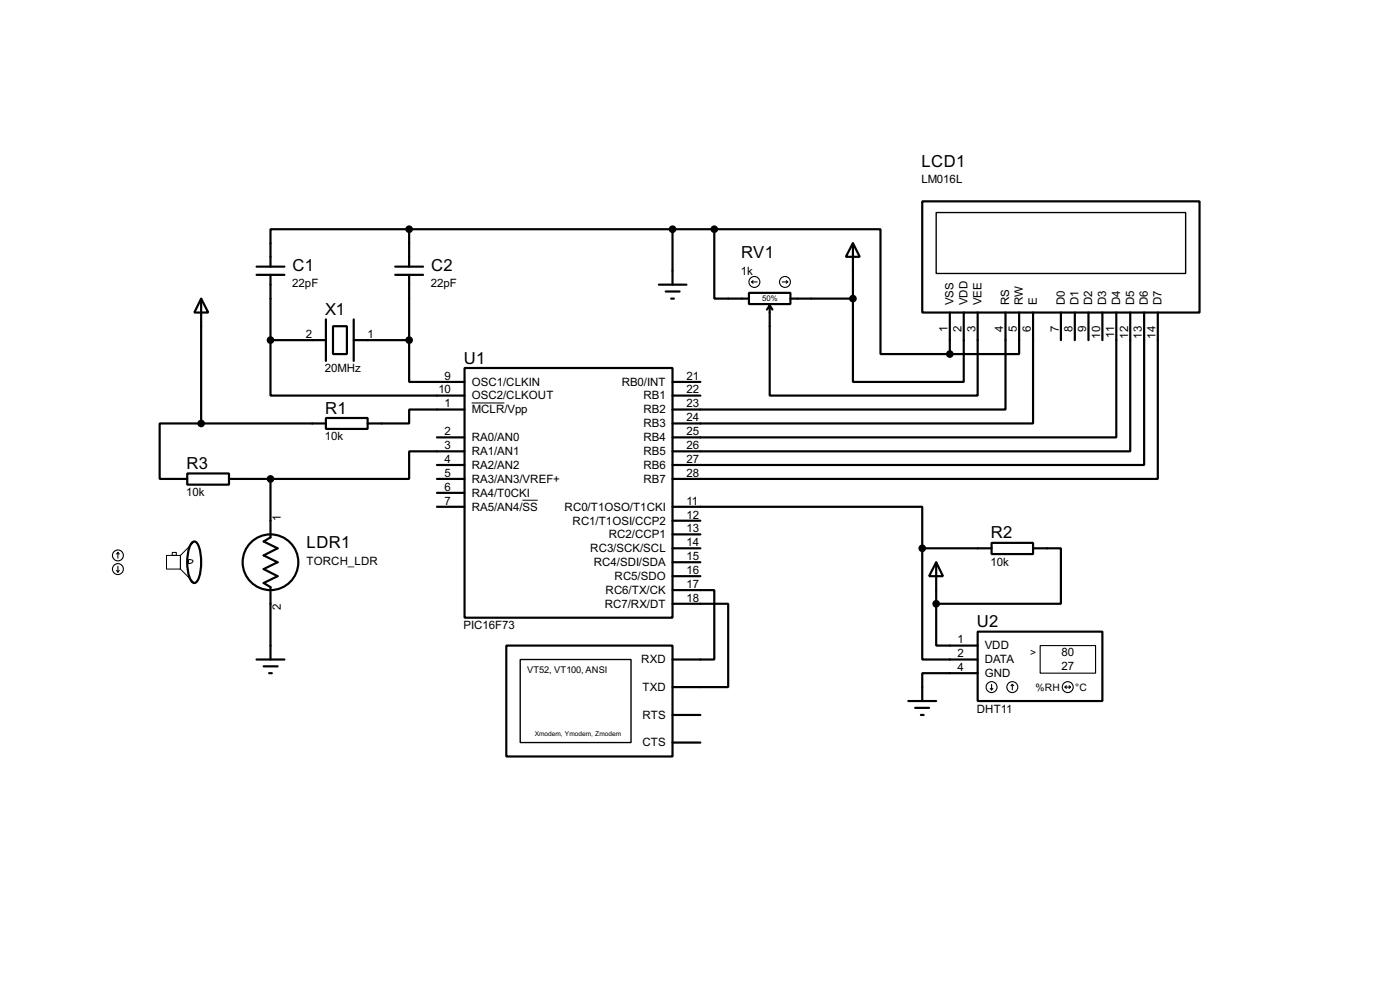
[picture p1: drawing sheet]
<svg xmlns="http://www.w3.org/2000/svg" width="256mm" height="180mm" viewBox="0 0 256 180" stroke-linecap="round" stroke-linejoin="round" font-family="sans-serif">
<g fill="none" stroke="#000" stroke-width=".4">
<path d="M169 36.9h50.8v20.3h-50.8zM36.9 54.7l1.3 2.5h-2.6zM36.9 54.7v22.8M47 50.3h5.1M47 48.8h5.1M49.6 50.3v12M59.7 58.5v7.6M61 59.7h2.6v5.1h-2.6zM64.8 58.5v7.6M72.4 50.3h5.1M72.4 48.8h5.1M75 42h-25.4v6.8"/>
<path d="M75 42v6.8M75 50.3v12M75 42h55.9M120.7 52.1h5.1M122 53.4h2.5M123 54.7h.5M123.2 42v10.1M130.9 42h30.4v22.8h12.7M130.9 42v12.7h6.3M137.2 53.6h7.6v2.1h-7.6zM141 55.9v16.5h38.1v-15.2M141 55.9l-.5 .8"/>
<path d="M141 55.9l.5 .8M144.8 54.7h11.5M156.3 44.5l1.2 2.5h-2.5zM156.3 54.7v15.2h20.3v-12.7M156.3 44.5v10.2M174 57.2v7.6M184.2 57.2v17.8h-61M186.7 57.2v7.6h-12.7M189.3 57.2v20.3h-66.1M194.4 57.2v5.1M196.9 57.2v5.1M199.4 57.2v5.1"/>
<path d="M202 57.2v5.1M204.5 57.2v22.9h-81.3M207.1 57.2v25.4h-83.9M209.6 57.2v27.9h-86.4M212.1 57.2v30.5h-88.9M36.9 77.5h-7.6v10.2h5M36.9 77.5h22.8M49.6 62.3v10.1h35.5M49.6 62.3h10.1M59.7 76.5h7.7v2h-7.7zM64.8 62.3h10.2M75 62.3v7.6h10.1"/>
<path d="M85.1 67.4h38.1v45.7h-38.1zM85.1 75h-10.1v2.5h-7.6M123.2 69.9h5.1M123.2 72.4h5.1M34.3 86.7h7.7v2h-7.7zM35.3 99.2l.3-.1a1.56 1.56 0 0 1 1 1.4 9 9 0 0 1-.4 5.8l-.6 .4a1.6 1.6 0 0 1-1-1.4 8.6 8.6 0 0 1 .4-5.8zM42 87.7h7.6M49.6 87.7v10.7l-1.3 .7 2.6 1.3-2.6 1.3 2.6 1.2-2.6 1.3 2.6 1.3-2.6 1.2 1.3 .8v13.2M80.1 87.7h5M80.1 80.1h5M80.1 85.1h5M80.1 90.2h5"/>
<path d="M80.1 92.8h5M85.1 82.6h-10.1v5.1h-25.4M123.2 92.8h45.8v7.6M123.2 95.3h5.1M123.2 97.8h5.1M181.7 99.4h7.6v2h-7.6zM92.8 118.2h30.4v20.3h-30.4zM123.2 108h7.7v12.7h-7.7M123.2 110.5h10.2v15.3h-10.2M123.2 100.4h5.1M123.2 105.5h5.1M123.2 102.9h5.1"/>
<path d="M169 100.4v20.3h10.1M169 100.4h12.7M171.5 102.9l1.3 2.6h-2.6zM171.5 110.5v7.7h7.6M171.5 102.9v7.6M179.1 115.6h22.9v12.7h-22.9zM189.3 100.4h5.1v10.1h-22.9M47 120.7h5.1M48.3 122h2.6M49.3 123.2h.5M123.2 130.9h5.1M123.2 135.9h5.1"/>
<path d="M166.4 128.3h5.1M167.7 129.6h2.5M168.7 130.9h.5M179.1 123.2h-10.1v5.1"/>
<circle cx="49.5" cy="102.9" r="5.1"/>
</g>
<path d="M86.4 73.8h6M35.3 99.2a5.2 5.2 0 0 0-1 3.7 5.2 5.2 0 0 0 1 3.7l.3 .1-2.5-2.5v-2.5l2.5-2.6zM95.7 91.6h2.8M30.5 101.7h2.6v2.5h-2.6zM31.6 101.1h.7v.6h-.7zM34.6 102.4l.6 .1 .2 .2a.68 .68 0 0 1-.8 .5z" fill="none" stroke="#000" stroke-width=".18"/>
<path d="M171.5 38.9h45.7v11.2h-45.7zM95.3 120.7h20.3v15.2h-20.3z" fill="none" stroke="#000" stroke-width=".25"/>
<g fill="#000" stroke="#000" stroke-width=".4">
<circle cx="74.9" cy="42" r=".5"/>
<circle cx="123.2" cy="42" r=".5"/>
<circle cx="130.8" cy="42" r=".5"/>
<circle cx="156.2" cy="54.7" r=".5"/>
<circle cx="36.8" cy="77.5" r=".5"/>
<circle cx="49.5" cy="62.3" r=".5"/>
<circle cx="74.9" cy="62.3" r=".5"/>
<circle cx="174" cy="64.8" r=".5"/>
<circle cx="49.5" cy="87.7" r=".5"/>
<circle cx="168.9" cy="100.4" r=".5"/>
<circle cx="171.5" cy="110.5" r=".5"/>
</g>
<g fill="none" stroke="#000" stroke-width=".2">
<path d="M137.7 51.6h1M137.7 51.6l.3 .3M138 51.4l-.3 .2M143.3 51.6h1M144.1 51.4l.2 .2M144.3 51.6l-.2 .3M21.4 104.4l.2 .3M21.6 101.1l-.2 .3M21.6 101.1l.3 .3M21.6 101.1v1.1M21.6 103.7v1M21.9 104.4l-.3 .3"/>
<path d="M190.6 118.2h10.1v5h-10.1zM181.4 126l.3 .3M181.7 125.3v1M181.9 126l-.2 .3M185.5 125.3l-.3 .2M185.5 125.3l.2 .2M185.5 125.3v1M195.1 125.8h1M195.1 125.8l.3 .2M195.4 125.5l-.3 .3M195.9 125.5l.2 .3M196.1 125.8l-.2 .2"/>
<circle cx="138.2" cy="51.6" r="1"/>
<circle cx="143.8" cy="51.6" r="1"/>
<circle cx="21.6" cy="101.7" r="1"/>
<circle cx="21.6" cy="104.2" r="1"/>
<circle cx="181.6" cy="125.8" r="1"/>
<circle cx="185.4" cy="125.8" r="1"/>
<circle cx="195.6" cy="125.8" r="1"/>
</g>
<g font-size="3.4">
<text x="168.8" y="30.5">LCD1</text>
<text x="135.8" y="47.3">RV1</text>
<text x="53.6" y="49.6">C1</text>
<text x="79" y="49.6">C2</text>
<text x="59.6" y="57.7">X1</text>
<text x="85" y="66.6">U1</text>
<text x="59.6" y="75.7">R1</text>
<text x="34.2" y="85.9">R3</text>
<text x="56.2" y="100.4">LDR1</text>
<text x="181.5" y="98.6">R2</text>
<text x="179" y="114.8">U2</text>
</g>
<g font-size="2.4">
<text x="168.8" y="33.5">LM016L</text>
<text x="53.6" y="52.6">22pF</text>
<text x="79" y="52.6">22pF</text>
<text x="135.7" y="50.3">1k</text>
<text x="174.7" y="55.9" transform="rotate(-90 174.7 55.9)">VSS</text>
<text x="177.3" y="55.9" transform="rotate(-90 177.3 55.9)">VDD</text>
<text x="179.8" y="55.9" transform="rotate(-90 179.8 55.9)">VEE</text>
<text x="184.9" y="55.9" transform="rotate(-90 184.9 55.9)">RS</text>
<text x="187.4" y="55.9" transform="rotate(-90 187.4 55.9)">RW</text>
<text x="190" y="55.9" transform="rotate(-90 190 55.9)">E</text>
<text x="195.1" y="55.9" transform="rotate(-90 195.1 55.9)">D0</text>
<text x="197.6" y="55.9" transform="rotate(-90 197.6 55.9)">D1</text>
<text x="200.1" y="55.9" transform="rotate(-90 200.1 55.9)">D2</text>
<text x="202.7" y="55.9" transform="rotate(-90 202.7 55.9)">D3</text>
<text x="205.2" y="55.9" transform="rotate(-90 205.2 55.9)">D4</text>
<text x="207.8" y="55.9" transform="rotate(-90 207.8 55.9)">D5</text>
<text x="210.3" y="55.9" transform="rotate(-90 210.3 55.9)">D6</text>
<text x="212.8" y="55.9" transform="rotate(-90 212.8 55.9)">D7</text>
<text x="56.1" y="61.9">2</text>
<text x="67.4" y="61.9">1</text>
<text x="173.6" y="60.9" transform="rotate(-90 173.6 60.9)">1</text>
<text x="176.2" y="60.9" transform="rotate(-90 176.2 60.9)">2</text>
<text x="178.7" y="60.9" transform="rotate(-90 178.7 60.9)">3</text>
<text x="183.8" y="60.9" transform="rotate(-90 183.8 60.9)">4</text>
<text x="186.3" y="60.8" transform="rotate(-90 186.3 60.8)">5</text>
<text x="188.9" y="60.8" transform="rotate(-90 188.9 60.8)">6</text>
<text x="194" y="60.9" transform="rotate(-90 194 60.9)">7</text>
<text x="196.5" y="60.9" transform="rotate(-90 196.5 60.9)">8</text>
<text x="199" y="60.8" transform="rotate(-90 199 60.8)">9</text>
<text x="201.6" y="62" transform="rotate(-90 201.6 62)">10</text>
<text x="204.1" y="61.8" transform="rotate(-90 204.1 61.8)">11</text>
<text x="206.7" y="62" transform="rotate(-90 206.7 62)">12</text>
<text x="209.2" y="62" transform="rotate(-90 209.2 62)">13</text>
<text x="211.7" y="62" transform="rotate(-90 211.7 62)">14</text>
<text x="59.5" y="68.1">20MHz</text>
<text x="80.3" y="72">10</text>
<text x="81.5" y="69.5">9</text>
<text x="86.4" y="70.6">OSC1/CLKIN</text>
<text x="113.9" y="70.6">RB0/INT</text>
<text x="125.8" y="72">22</text>
<text x="125.8" y="69.5">21</text>
<text x="81.5" y="74.6">1</text>
<text x="86.4" y="73.1">OSC2/CLKOUT</text>
<text x="86.4" y="75.7">MCLR/Vpp</text>
<text x="117.9" y="75.7">RB2</text>
<text x="117.9" y="73.1">RB1</text>
<text x="125.8" y="77.1">24</text>
<text x="125.8" y="74.6">23</text>
<text x="59.5" y="80.6">10k</text>
<text x="81.5" y="79.7">2</text>
<text x="81.5" y="82.2">3</text>
<text x="86.4" y="80.8">RA0/AN0</text>
<text x="86.4" y="83.3">RA1/AN1</text>
<text x="117.9" y="83.3">RB5</text>
<text x="117.9" y="80.8">RB4</text>
<text x="117.9" y="78.2">RB3</text>
<text x="125.8" y="82.2">26</text>
<text x="125.8" y="79.7">25</text>
<text x="81.5" y="84.7">4</text>
<text x="81.5" y="89.8">6</text>
<text x="81.5" y="87.3">5</text>
<text x="86.4" y="85.8">RA2/AN2</text>
<text x="86.4" y="88.4">RA3/AN3/VREF+</text>
<text x="117.9" y="88.4">RB7</text>
<text x="117.9" y="85.8">RB6</text>
<text x="125.8" y="87.3">28</text>
<text x="125.8" y="84.7">27</text>
<text x="34.1" y="90.8">10k</text>
<text x="51.5" y="95.3" transform="rotate(-90 51.5 95.3)">1</text>
<text x="81.5" y="92.4">7</text>
<text x="86.4" y="90.9">RA4/T0CKI</text>
<text x="86.4" y="93.5">RA5/AN4/SS</text>
<text x="103.4" y="93.5">RC0/T1OSO/T1CKI</text>
<text x="125.8" y="94.9">12</text>
<text x="125.8" y="92.4">11</text>
<text x="104.9" y="96">RC1/T1OSI/CCP2</text>
<text x="108.1" y="101.1">RC3/SCK/SCL</text>
<text x="111.5" y="98.5">RC2/CCP1</text>
<text x="125.8" y="97.4">13</text>
<text x="125.8" y="100">14</text>
<text x="56.1" y="103.4">TORCH_LDR</text>
<text x="108.8" y="103.6">RC4/SDI/SDA</text>
<text x="112.6" y="106.2">RC5/SDO</text>
<text x="125.8" y="107.6">17</text>
<text x="125.8" y="105.1">16</text>
<text x="125.8" y="102.5">15</text>
<text x="181.5" y="103.5">10k</text>
<text x="51.4" y="111.7" transform="rotate(-90 51.4 111.7)">2</text>
<text x="110.8" y="111.2">RC7/RX/DT</text>
<text x="110.9" y="108.7">RC6/TX/CK</text>
<text x="125.8" y="110.1">18</text>
<text x="84.9" y="115.2">PIC16F73</text>
<text x="175.4" y="117.8">1</text>
<text x="180.4" y="118.9">VDD</text>
<text x="117.5" y="121.4">RXD</text>
<text x="175.4" y="120.3">2</text>
<text x="175.4" y="122.8">4</text>
<text x="180.4" y="121.4">DATA</text>
<text x="180.4" y="123.9">GND</text>
<text x="194.5" y="120.1">80</text>
<text x="194.5" y="122.7">27</text>
<text x="117.7" y="131.6">RTS</text>
<text x="117.7" y="126.5">TXD</text>
<text x="178.9" y="130.4">DHT11</text>
<text x="117.7" y="136.6">CTS</text>
</g>
<g font-size="2.1">
<text x="188.7" y="120.1">&gt;</text>
<text x="189.7" y="126.4">%RH</text>
<text x="197" y="126.4">°C</text>
</g>
<text font-size="1.9" x="96.6" y="123.3">VT52, VT100, ANSI</text>
<text font-size="1.6" x="139.6" y="55.2">50%</text>
<text font-size="1.4" x="98" y="134.7">Xmodem, Ymodem, Zmodem</text>
</svg>
